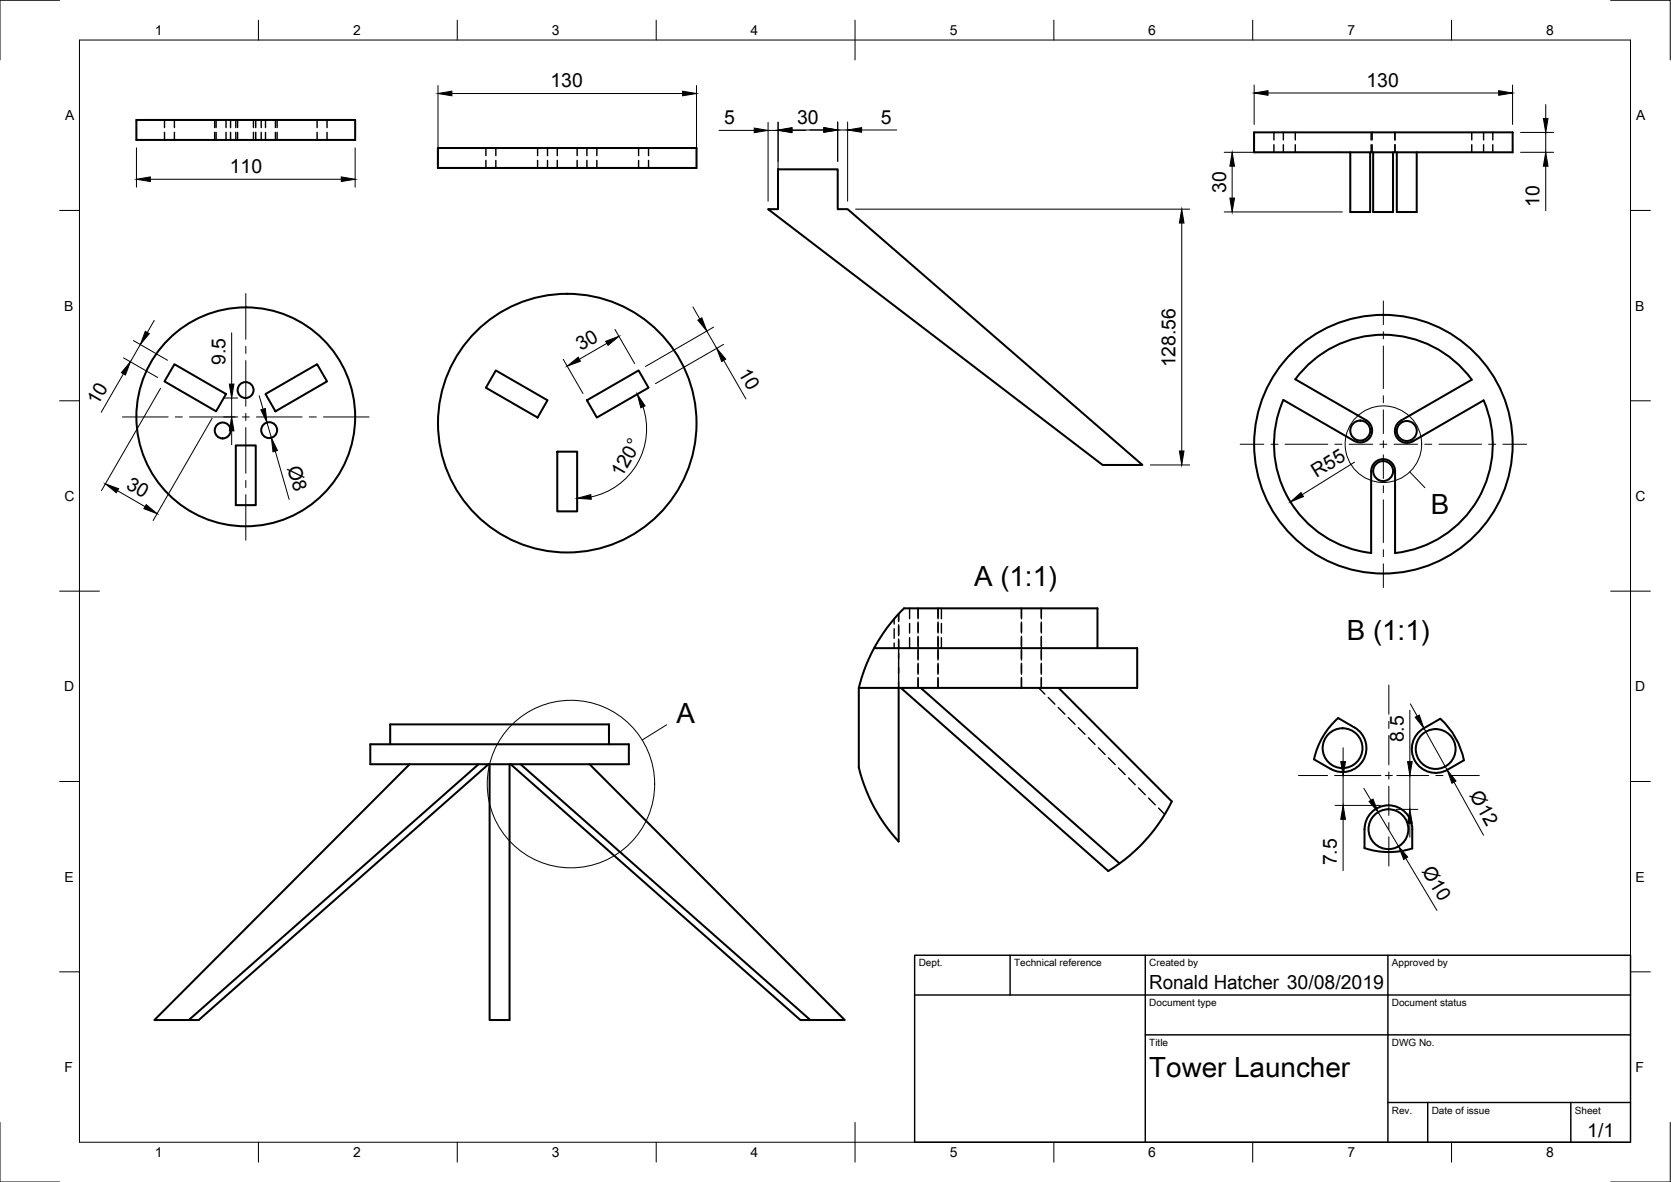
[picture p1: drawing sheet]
<svg xmlns="http://www.w3.org/2000/svg" width="420mm" height="297mm" viewBox="0 0 420 297" stroke-linecap="round" stroke-linejoin="round" font-family="sans-serif">
<!-- layer: Visible -->
<g fill="none" stroke="#000" stroke-width=".51">
<path d="M34.3 30.1h55v5.1h-55zM110.1 37.2h65v5h-65zM315.3 33.3h65v5h-65zM339.5 38.3v15h5v-15M345.3 38.3v15h5v-15M351.2 38.3v15h5v-15M195.6 42.6h15v10h2.5l74.2 64.2h-10.1l-84.1-64.2h2.5zM43.9 91.5l12.9 7.5-2.5 4.4-12.9-7.6zM66.8 99l12.9-7.5 2.5 4.3-12.9 7.6zM124.7 93.1l13 7.5-2.5 4.3-13-7.5zM59.3 111.9h5v15h-5zM140.1 113.5h5v15h-5z"/>
<path d="M147.6 100.6l13-7.5 2.5 4.3-13 7.5zM373 100.6l-17.8 10.3M373 100.6a27.5 27.5 0 0 1-22.2 38.4v-20.6a3 3 0 0 0-3-3 3 3 0 0 0-3 3v20.6a27.5 27.5 0 0 1-22.1-38.5l17.8 10.3a2.99 2.99 0 0 0 4.1-1.1 2.99 2.99 0 0 0-1.1-4.1l-17.8-10.3a27.5 27.5 0 0 1 44.4 .1l-17.9 10.3a3 3 0 0 0-1.1 4.1 3 3 0 0 0 4.1 1.1M215.9 172.9v20a41.7 41.7 0 0 0 10.1 18.6v-38.6M219.8 162.9h66.1v10h-70M226.5 172.9l52.2 46a42 42 0 0 0 15.9-17.5l-28.4-28.5M231.5 172.9l50 44.1M275.9 162.9v-10h-48.6l-4.1 4.7-2.8 4.2-2.3 4.7-1.1 2.8-1.1 3.6M93.1 187h65v5.1h-65zM98.1 187v-5h55v5M103 192.1l-64.2 64.2h11.2l72.8-64.2M120.3 192.1l-72.8 64.2"/>
<path d="M123.1 192.1v64.2h5v-64.2M128.4 192.1l72.9 64.2h11.1l-64.2-64.2M130.9 192.1l72.9 64.2M330.4 190.8a19.3 19.3 0 0 1 6.1-10.3l4.1 2.3a6 6 0 0 1 2.2 8.2 6 6 0 0 1-8.2 2.2l-4.2-2.4M356.5 184.2l1.5-1.2 4.2-2.4a19.3 19.3 0 0 1 5.9 10.5l-4.1 2.3a6 6 0 0 1-7.7-1.4 6 6 0 0 1 .2-7.8zM344.9 204.1a6 6 0 0 1 6.5-1.3 6 6 0 0 1 3.7 5.6v4.8a19.5 19.5 0 0 1-12 0v-4.8a6 6 0 0 1 1.8-4.3z"/>
<circle cx="61.8" cy="98" r="2"/>
<circle cx="56" cy="108.2" r="2"/>
<circle cx="61.8" cy="104.8" r="27.5"/>
<circle cx="67.7" cy="108.1" r="2"/>
<circle cx="142.6" cy="106.3" r="32.5"/>
<circle cx="342" cy="108.2" r="2.51"/>
<circle cx="347.8" cy="118.4" r="2.51"/>
<circle cx="347.8" cy="111.6" r="32.5"/>
<circle cx="353.7" cy="108.3" r="2.51"/>
<circle cx="337.6" cy="188" r="5"/>
<circle cx="361" cy="188.2" r="5"/>
<circle cx="349.1" cy="208.4" r="5"/>
</g>
<!-- layer: Hidden -->
<g fill="none" stroke="#000" stroke-width=".36">
<path d="M41.4 30.1v2M41.4 33.3v1.9M43.9 30.1v2M43.9 33.3v1.9M54 30.1v2M54 33.3v1.9M54.3 30.1v2M54.3 33.3v1.9M56.8 30.1v2M56.8 33.3v1.9M58 30.1v2M58 33.3v1.9"/>
<path d="M59.3 30.1v2M59.3 33.3v1.9M59.7 30.1v2M59.7 33.3v1.9M63.7 30.1v2M63.7 33.3v1.9M64.3 30.1v2M64.3 33.3v1.9M65.7 30.1v2M65.7 33.3v1.9M66.8 30.1v2M66.8 33.3v1.9"/>
<path d="M69.3 30.1v2M69.3 33.3v1.9M69.7 30.1v2M69.7 33.3v1.9M79.7 30.1v2M79.7 33.3v1.9M82.2 30.1v2M82.2 33.3v1.9M122.2 37.2v1.9M124.7 37.2v1.9M135.2 37.2v1.9M137.7 37.2v1.9"/>
<path d="M140.1 37.2v1.9M145.1 37.2v1.9M147.6 37.2v1.9M150.1 37.2v1.9M160.6 37.2v1.9M163.1 37.2v1.9M320.3 33.3v1.9M320.3 36.4v1.9M322.7 33.3v1.9M322.7 36.4v1.9M325.7 33.3v1.9M325.7 36.4v1.9"/>
<path d="M344.8 33.3v1.9M344.8 36.4v1.9M345 33.3v1.9M345 36.4v1.9M350.7 33.3v1.9M350.7 36.4v1.9M350.8 33.3v1.9M350.8 36.4v1.9M370.1 33.3v1.9M370.1 36.4v1.9M373 33.3v1.9M373 36.4v1.9"/>
<path d="M375.3 33.3v1.9M375.3 36.4v1.9M122.2 40.3v1.9M124.7 40.3v1.9M135.2 40.3v1.9M137.7 40.3v1.9M140.1 40.3v1.9M145.1 40.3v1.9M147.6 40.3v1.9M150.1 40.3v1.9M160.6 40.3v1.9M163.1 40.3v1.9"/>
<path d="M224.8 155.5v1.3M224.8 158v2.4M226 154.3v1.9M226 157v2.8M228.7 152.9v2.6M228.7 156.7v2.4M230.8 152.9v2.6M230.8 156.3v2.8M230.8 159.9v5.9M235.9 152.9v2.6M235.9 156.3v2.8M235.9 159.9v5.9"/>
<path d="M236.7 152.9v2.6M236.7 156.7v2.4M256.8 152.9v2.6M256.8 156.3v2.8M256.8 159.9v5.9M261.8 152.9v2.6M261.8 156.3v2.8M261.8 159.9v5.9M224.8 161.6v1.3M226 160.6v5.9M226 166.7v3.4M226 170.3v2.6"/>
<path d="M228.7 160.3v2.6M230.8 166.7v2.7M230.8 170.3v2.6M235.9 166.7v2.7M235.9 170.3v2.6M236.7 160.3v2.6M256.8 166.7v2.7M256.8 170.3v2.6M261.2 172.9l1.5 1.5M261.8 166.7v2.7M261.8 170.3v2.6M263.6 175.3l1.6 1.7"/>
<path d="M266.1 177.8l1.7 1.7M268.6 180.3l1.7 1.7M271.1 182.9l1.7 1.6M273.7 185.4l1.6 1.7M276.2 187.9l1.7 1.7M278.7 190.4l1.7 1.7M281.2 193l1.7 1.7M283.8 195.5l1.6 1.7M286.3 198l1.7 1.7M288.8 200.6l1.7 1.7M291.3 203.1l1.6 1.5"/>
</g>
<!-- layer: Border -->
<g fill="none" stroke="#000" stroke-width=".25">
<path d="M15 .1h-15v15M20 10.1h390v276.9h-390zM65 5.1v5M115 5.1v5M165 5.1v5M215 5.1v10M265 5.1v5M315 5.1v5M365 5.1v5M405 .1h15v15M15 52.9h5M410 52.9h5"/>
<path d="M15 100.7h5M410 100.7h5M15 148.6h10M405 148.6h10M15 196.4h5M410 196.4h5M15 244.2h5M410 244.2h5M0 282.1v14.9h15M65 287v5M115 287v5M165 287v5"/>
<path d="M215 282.1v9.9M265 287v5M315 287v5M365 287v5M420 282.1v14.9h-15"/>
</g>
<!-- layer: TitleBlock -->
<path d="M230 240.1h180v46.9h-180zM230 250h180M254 240.1v9.9M288 240.1v46.9M349 240.1v46.9M288 260.1h122M349 277.1h61M359 277.1v9.9M395 277.1v9.9" fill="none" stroke="#000" stroke-width=".36"/>
<!-- layer: Dimensions -->
<g fill="none" stroke="#000" stroke-width=".25">
<path d="M34.3 37.2v9.8M89.3 37.2v9.8M110.1 21.5v18.7M113.6 23.5h58M175.1 21.5v18.7M180.8 32.8h8.8M193.1 30.8v19.8M193.1 32.8h2.5M195.6 30.7v19.9M199.1 32.7h8M199.1 32.8h3.5M210.6 30.7v9.9"/>
<path d="M210.6 32.7h2.5M213.1 30.7v19.9M216.6 32.7h8.9M307.8 38.3h29.7M315.3 21.4v9.9M318.8 23.4h58M380.3 21.4v9.9M382.3 33.3h8.4M382.3 38.3h8.4M388.7 26.3v3.5M388.7 33.3v5M37.8 45h48"/>
<path d="M215.1 52.6h84M297.1 56.1v57.2M307.8 53.3h29.7M309.8 41.8v8M388.7 41.8v11.1M174.2 77.1l1.8 3.1M31 93.9l-5.6 9.7M31.1 89.9l8.5 5M33.5 85.6l8.6 4.9M35.3 86.6l-2.5 4.3M38.8 80.5l-1.8 3.1M40.4 97.6l-14.9 25.7"/>
<path d="M58.3 83.6v12.9M65.2 99.4l.9 3.4M141.6 90.3l5 8.6M152.6 86.3l-6.9 4M154.6 82.8l5 8.6M177.7 83.2l2.5 4.3M179.5 82.2l-17.2 9.9M181.9 86.5l-17.1 9.9M182 90.6l5.6 9.7M53.3 105.1l-14.8 25.7M56.2 104.8h3.6M56.2 100h3.5"/>
<path d="M58.3 100v4.8M58.3 108.3v3.5M67.1 106.2l1.1 3.8M69.2 113.4l3.5 12.1M161.7 102.2a17.5 17.5 0 0 1-13.1 22.7M289.2 116.8h9.9M340.6 116.1l-13.2 8.2M29.5 123.3l7 4M354.5 178.5v12.9M354.6 176.9l1.7 3M335.7 194.9h11.5M337.7 187.9v3.5"/>
<path d="M337.7 194.9v7.5M342.9 198.1l1.8 3M351.2 194.9h5.3M354.5 194.9v8.5M358 183l5.9 10.5M365.6 196.5l7.4 13.4M335.7 202.4h11.4M337.7 205.9v12.9M346.5 204.1l5.2 8.6M351.1 203.4h5.4M353.5 215.7l7.8 13.1M354.5 206.9v3.5"/>
</g>
<g fill="#000" stroke="#000" stroke-width=".25">
<path d="M110.1 23.5l3.5-.6v1.2zM171.6 22.9l3.5 .6-3.5 .6zM189.6 32.2l3.5 .6-3.5 .5zM195.6 32.7l3.5-.6v1.1zM195.6 32.8l3.5-.6v1.1zM207.1 32.1l3.5 .6-3.5 .5zM213.1 32.7l3.5-.6v1.1zM315.3 23.4l3.5-.6v1.1zM376.8 22.8l3.5 .6-3.5 .5zM388.1 29.8h1.1l-.5 3.5zM34.3 45l3.5-.5v1.1zM85.8 44.5l3.5 .5-3.5 .6z"/>
<path d="M297.1 52.6l.6 3.5h-1.2zM309.8 38.3l.6 3.5h-1.2zM309.2 49.8h1.2l-.6 3.5zM388.7 38.3l.5 3.5h-1.1zM175.5 80.5l1-.6 1.2 3.3zM32.8 90.9l-1.3 3.3-1-.6zM36.5 83.3l1 .5-2.2 2.8zM57.7 96.5h1.1l-.5 3.5zM142.6 92l2.8-2.2 .5 1zM152.3 85.8l3.3-1.3-2.7 2.3zM180.2 87.5l2.3 2.8-1 .6zM58.3 104.8l.5 3.5h-1.1z"/>
<path d="M65.6 103l1.1-.3 .4 3.5zM68.2 110l1.6 3.2-1.2 .3zM160.2 99.1l2 2.9-1.1 .5zM296.5 113.3h1.2l-.6 3.5zM26.5 121.6l3.3 1.2-.5 1zM36.8 126.8l2.7 2.3-3.3-1.3zM145.1 125.2l3.4-.9 .2 1.2zM324.5 126.1l2.6-2.3 .6 1zM355.8 180.2l1-.5 1.2 3.3zM337.1 191.4h1.2l-.6 3.5zM353.9 191.4h1.2l-.6 3.5zM363.9 193.5l2.2 2.8-1 .5z"/>
<path d="M337.7 202.4l.6 3.5h-1.2zM344.2 201.4l1-.6 1.3 3.3zM354.5 203.4l.6 3.5h-1.2zM351.7 212.7l2.2 2.7-.9 .6z"/>
</g>
<!-- layer: Annotations -->
<g fill="none" stroke="#000" stroke-width=".25">
<path d="M354.5 118.6l3.8 4M167.6 182.1l-6.1 3.9"/>
<circle cx="347.8" cy="111.6" r="9.6"/>
<circle cx="143.6" cy="197" r="21.1"/>
</g>
<!-- layer: Center Lines -->
<g fill="none" stroke="#000" stroke-width=".25">
<path d="M61.8 73.8v11.5M347.8 75.6v6M61.8 87v1.8M61.8 90.6v11.5M347.8 83.4v1.8M347.8 86.9v10.7M347.8 99.4v1.8M30.8 104.8h11.5M44.1 104.8h1.7M47.6 104.8h11.5M60.9 104.8h1.8M61.8 103.9v1.8"/>
<path d="M61.8 107.4v11.5M64.5 104.8h11.5M77.7 104.8h1.8M81.3 104.8h11.5M311.8 111.6h6M319.6 111.6h1.8M323.1 111.6h10.8M335.6 111.6h1.8M339.2 111.6h6M346.9 111.6h1.8M347.8 103v6M347.8 110.8v1.7"/>
<path d="M347.8 114.3v6M350.5 111.6h5.9M358.2 111.6h1.8M361.8 111.6h10.7M374.3 111.6h1.8M377.9 111.6h5.9M61.8 120.7v1.8M61.8 124.3v11.5M347.8 122.1v1.7M347.8 125.6v10.7M347.8 138.1v1.8M347.8 141.7v5.9"/>
<path d="M349.2 172.2v7.3M326.5 194.9h7.3M335.6 194.9h1.8M339.2 194.9h7.3M348.3 194.9h1.8M349.2 181.3v1.8M349.2 184.9v7.3M349.2 194v1.8M349.2 197.6v7.3M351.9 194.9h7.3M361 194.9h1.8M364.6 194.9h7.4"/>
<path d="M349.2 206.7v1.8M349.2 210.3v7.3"/>
</g>
<g font-size="7">
<text x="359.8" y="129.1">B</text>
<text x="245" y="147.4">A (1:1)</text>
<text x="338.7" y="160.9">B (1:1)</text>
<text x="170.1" y="181.7">A</text>
<text x="289" y="270.6">Tower Launcher</text>
</g>
<g font-size="4.9">
<text x="138.4" y="22">130</text>
<text x="343.6" y="21.8">130</text>
<text x="182.1" y="31.2">5</text>
<text x="200.4" y="31.1">30</text>
<text x="221.4" y="31.1">5</text>
<text x="57.8" y="43.5">110</text>
<text x="308.3" y="48.5" transform="rotate(-90 308.3 48.5)">30</text>
<text x="387.1" y="52" transform="rotate(-90 387.1 52)">10</text>
<text x="146" y="88.3" transform="rotate(-30 146 88.3)">30</text>
<text x="56.7" y="91.7" transform="rotate(-90 56.7 91.7)">9.5</text>
<text x="185.5" y="93.7" transform="rotate(60 185.5 93.7)">10</text>
<text x="295.6" y="92.3" transform="rotate(-90 295.6 92.3)">128.56</text>
<text x="24.6" y="102" transform="rotate(-60 24.6 102)">10</text>
<text x="72.2" y="117.5" transform="rotate(74 72.2 117.5)">Ø8</text>
<text x="31.4" y="122.6" transform="rotate(30 31.4 122.6)">30</text>
<text x="156.3" y="120.2" transform="rotate(-60 156.3 120.2)">120°</text>
<text x="331" y="120.2" transform="rotate(-32 331 120.2)">R55</text>
<text x="353" y="186.6" transform="rotate(-90 353 186.6)">8.5</text>
<text x="369.4" y="199.9" transform="rotate(61 369.4 199.9)">Ø12</text>
<text x="336.2" y="217.5" transform="rotate(-90 336.2 217.5)">7.5</text>
<text x="357.4" y="218.9" transform="rotate(59 357.4 218.9)">Ø10</text>
<text x="289" y="248.5">Ronald Hatcher 30/08/2019</text>
<text x="399.1" y="285.7">1/1</text>
</g>
<g font-size="3.5">
<text x="39" y="8.8">1</text>
<text x="88.8" y="8.8">2</text>
<text x="138.8" y="8.8">3</text>
<text x="188.7" y="8.8">4</text>
<text x="238.8" y="8.8">5</text>
<text x="288.7" y="8.8">6</text>
<text x="338.8" y="8.8">7</text>
<text x="388.8" y="8.8">8</text>
<text x="16.4" y="30.2">A</text>
<text x="411.4" y="30.2">A</text>
<text x="16.2" y="78">B</text>
<text x="411.2" y="78">B</text>
<text x="16.2" y="125.9">C</text>
<text x="411.2" y="125.9">C</text>
<text x="16.2" y="173.7">D</text>
<text x="411.2" y="173.7">D</text>
<text x="16.2" y="221.6">E</text>
<text x="411.2" y="221.6">E</text>
<text x="16.2" y="269.4">F</text>
<text x="411.2" y="269.4">F</text>
<text x="39" y="290.8">1</text>
<text x="88.8" y="290.8">2</text>
<text x="138.8" y="290.8">3</text>
<text x="188.7" y="290.8">4</text>
<text x="238.8" y="290.8">5</text>
<text x="288.7" y="290.8">6</text>
<text x="338.8" y="290.8">7</text>
<text x="388.8" y="290.8">8</text>
</g>
<g font-size="2.5">
<text x="231" y="242.9">Dept.</text>
<text x="255" y="242.9">Technical reference</text>
<text x="289" y="242.9">Created by</text>
<text x="350" y="242.9">Approved by</text>
<text x="289" y="252.8">Document type</text>
<text x="350" y="252.8">Document status</text>
<text x="289" y="262.9">Title</text>
<text x="350" y="262.9">DWG No.</text>
<text x="350" y="279.9">Rev.</text>
<text x="360" y="279.9">Date of issue</text>
<text x="396" y="279.9">Sheet</text>
</g>
</svg>
